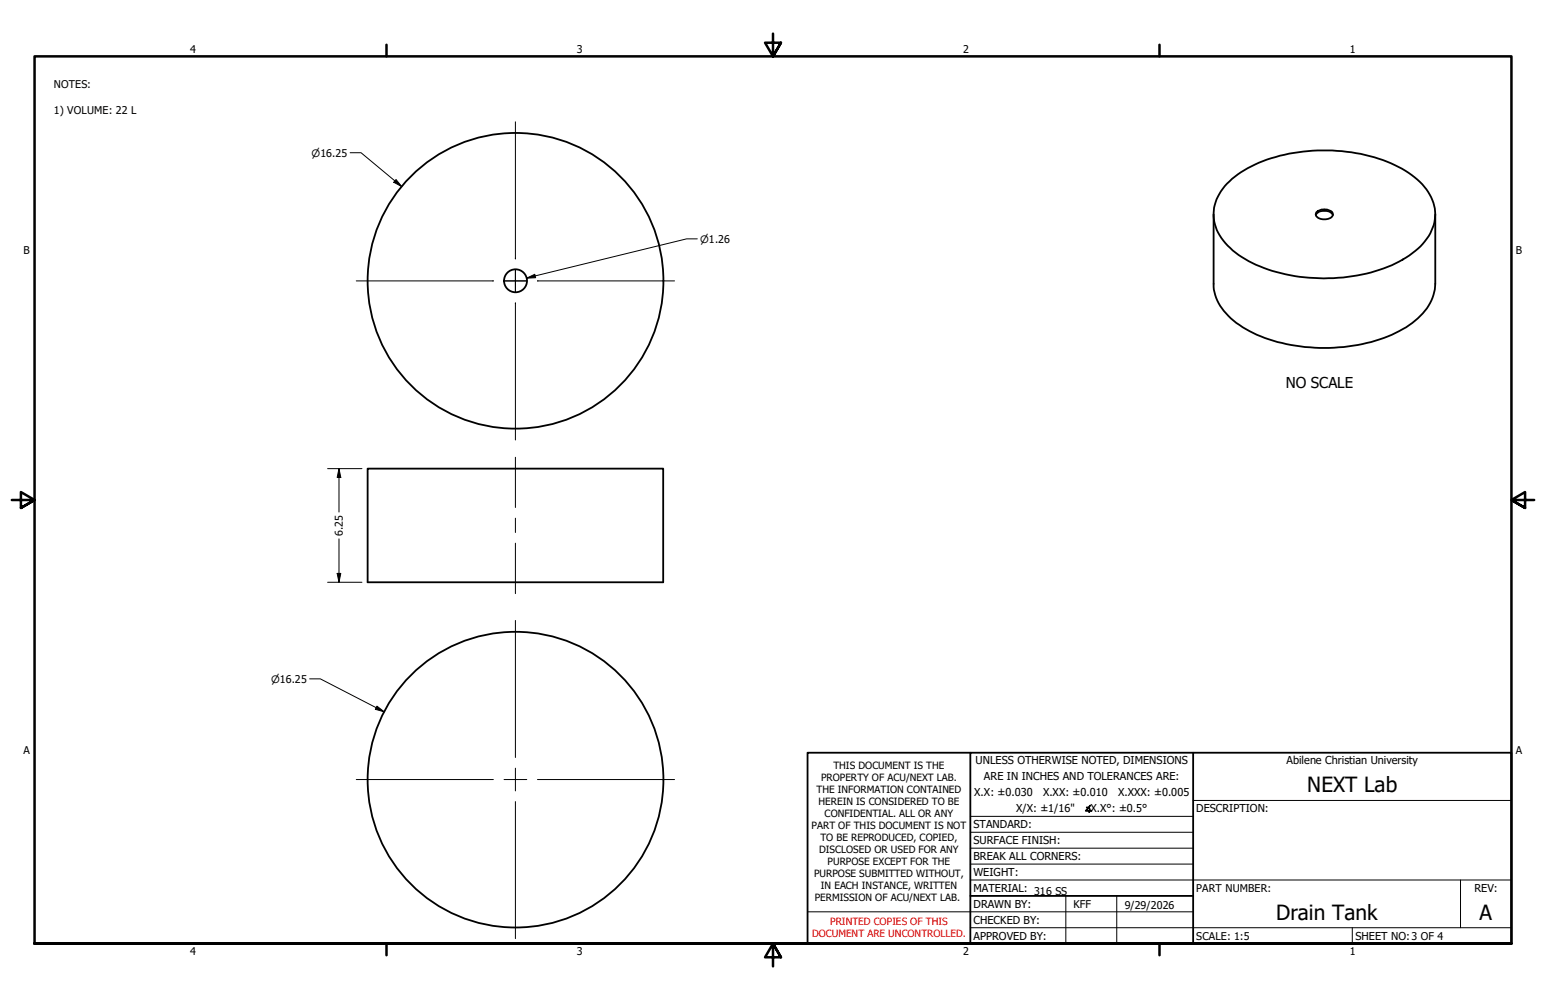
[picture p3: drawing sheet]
<svg xmlns="http://www.w3.org/2000/svg" width="432mm" height="279mm" viewBox="0 0 432 279" stroke-linecap="round" stroke-linejoin="round" font-family="sans-serif">
<!-- layer: Visible (ANSI) -->
<g fill="none" stroke="#000" stroke-width=".51">
<path d="M339 59.9v19.4a13.3 13.3 0 0 0 5.6 10.3 39.7 39.7 0 0 0 22.6 7.6 45.8 45.8 0 0 0 25.5-5.8 16.5 16.5 0 0 0 8-10.5l.2-21M342.7 51.3a33.8 33.8 0 0 1 18.6-8.6 47.2 47.2 0 0 1 31.2 5 16.5 16.5 0 0 1 8.2 10.5 13.4 13.4 0 0 1-6.2 12.5 40.6 40.6 0 0 1-22.1 7 45.3 45.3 0 0 1-25.6-5.9 15.8 15.8 0 0 1-7.8-10.6 12.2 12.2 0 0 1 3.7-9.9zM367.7 59.2a3.3 3.3 0 0 1 4.5 .2 1.4 1.4 0 0 1-1.6 1.8 2.51 2.51 0 0 1-3.1-1.3zM367.5 60.1a3.1 3.1 0 0 1 4.5-.4l.3 .4M102.7 130.9h82.5v31.8h-82.5z"/>
<circle cx="144" cy="78.5" r="41.3"/>
<circle cx="144" cy="78.5" r="3.2"/>
<circle cx="144" cy="217.8" r="41.3"/>
</g>
<!-- layer: Border (ANSI) -->
<path d="M107.9 12.5v3.2M215.9 9.4v6.3l-2.2-3.8h4.4l-2.2 3.8 2.2-3.8M323.8 12.5v3.2M3.3 139.7h6.4l-3.9-2.2v4.4l3.9-2.2-3.9 2.2M428.5 139.7h-6.4l3.9-2.2v4.4l-3.9-2.2 3.9 2.2M9.7 263.7v-248h412.4v248h-412.4h412.4M107.9 263.7v3.2M218.1 267.5l-2.2-3.8 2.2 3.8h-4.4l2.2-3.8v6.3M323.8 263.7v3.2" fill="none" stroke="#000" stroke-width=".7"/>
<!-- layer: Title (ANSI) -->
<path d="M271 228.1h62.2M271 232.5h62.2M271 237h62.2M333.2 223.6h88.9M225.6 254.8h107.6M271 245.9h151.1M271 259.2h151.1M271 241.4h62.2M297.7 250.3v13.4M311.9 250.3v13.4M377.7 259.2v4.5M407.9 245.9v13.3" fill="none" stroke="#000" stroke-width=".28"/>
<path d="M271 210.3h-45.4v53.4h45.4M333.2 210.3h-62.2v53.4h62.2M333.2 210.3h88.9v53.4h-88.9zM271 250.3h62.2" fill="none" stroke="#000" stroke-width=".51"/>
<!-- layer: Dimension (ANSI) -->
<path d="M97.8 42.7h3l11.4 9.4M110.6 50.2l1.6 1.9-2.2-1.2zM147.1 77.7l2.3-1.1 .2 1zM194.8 66.7h-3l-44.7 11M91.5 130.9h9.6M94.7 130.9l.5 2.5h-1zM94.7 130.9v12.2M94.7 150.6v12.1M91.5 162.7h9.6M94.2 160.2h1l-.5 2.5zM86.5 189.7h3l17.8 9.2M105.3 197.3l2 1.6-2.5-.7z" fill="none" stroke="#000" stroke-width=".28"/>
<path d="M110.6 50.2l1.6 1.9-2.2-1.2zM147.1 77.7l2.3-1.1 .2 1zM94.7 130.9l.5 2.5h-1zM94.2 160.2h1l-.5 2.5zM105.3 197.3l2 1.6-2.5-.7z" fill="#000"/>
<!-- layer: Center Mark (ANSI) -->
<path d="M144 34v38.3M99.5 78.5h38.3M140.8 78.5h6.3M144 75.3v6.4M150.1 78.5h38.3M144 84.6v38.3M144 173.4v38.2M99.5 217.8h38.3M140.8 217.8h6.3M144 214.6v6.4M150.1 217.8h38.3M144 224v38.3" fill="none" stroke="#000" stroke-width=".28"/>
<!-- layer: Centerline (ANSI) -->
<path d="M144 127.8v14M144 144.8v4M144 151.8v14.1" fill="none" stroke="#000" stroke-width=".28"/>
<g font-size="5.8">
<text x="365.1" y="221.4">NEXT Lab</text>
<text x="356.4" y="256.9">Drain Tank</text>
<text x="413.3" y="256.9">A</text>
</g>
<text font-size="4.2" x="359.1" y="108.5">NO SCALE</text>
<g font-size="3">
<text x="53.1" y="14.7">4</text>
<text x="161.1" y="14.7">3</text>
<text x="269" y="14.7">2</text>
<text x="377" y="14.7">1</text>
<text x="15" y="24.6">NOTES:</text>
<text x="15" y="31.9">1) VOLUME: 22 L</text>
<text x="6.6" y="70.9">B</text>
<text x="423.4" y="70.9">B</text>
<text x="95.8" y="149.7" transform="rotate(-90 95.8 149.7)">6.25</text>
<text x="6.6" y="210.6">A</text>
<text x="272.5" y="213.4">UNLESS OTHERWISE NOTED, DIMENSIONS</text>
<text x="359.3" y="213.4">Abilene Christian University</text>
<text x="423.4" y="210.6">A</text>
<text x="274.8" y="218.1">ARE IN INCHES AND TOLERANCES ARE:</text>
<text x="272.1" y="222.5">X.X: ±0.030</text>
<text x="283.8" y="226.8">X/X: ±1/16&quot;</text>
<text x="291.3" y="222.5">X.XX: ±0.010</text>
<text x="303" y="226.8">∡X.X°: ±0.5°</text>
<text x="312.3" y="222.5">X.XXX: ±0.005</text>
<text x="334.1" y="226.9">DESCRIPTION:</text>
<text x="271.9" y="231.4">STANDARD:</text>
<text x="271.9" y="235.8">SURFACE FINISH:</text>
<text x="271.9" y="244.7">WEIGHT:</text>
<text x="271.9" y="240.3">BREAK ALL CORNERS:</text>
<text x="271.9" y="249.2">MATERIAL:</text>
<text x="288.8" y="249.9">316 SS</text>
<text x="334.1" y="249.2">PART NUMBER:</text>
<text x="411.8" y="249.2">REV:</text>
<text x="271.9" y="253.6">DRAWN BY:</text>
<text x="299.8" y="253.8">KFF</text>
<text x="314.1" y="253.9">9/29/2026</text>
<text x="271.9" y="262.5">APPROVED BY:</text>
<text x="271.9" y="258.1">CHECKED BY:</text>
<text x="334.1" y="262.5">SCALE: 1:5</text>
<text x="378.6" y="262.5">SHEET NO:3 OF 4</text>
<text x="53.1" y="266.9">4</text>
<text x="161.1" y="266.9">3</text>
<text x="269" y="266.9">2</text>
<text x="377" y="266.9">1</text>
</g>
<g font-size="2.9">
<text x="87" y="43.8">⌀16.25</text>
<text x="195.6" y="67.8">⌀1.26</text>
<text x="75.7" y="190.8">⌀16.25</text>
</g>
<g font-size="2.8">
<text x="232.8" y="214.9">THIS DOCUMENT IS THE</text>
<text x="228" y="221.6">THE INFORMATION CONTAINED</text>
<text x="229.4" y="218.3">PROPERTY OF ACU/NEXT LAB.</text>
<text x="228.6" y="225">HEREIN IS CONSIDERED TO BE</text>
<text x="226.7" y="231.7">PART OF THIS DOCUMENT IS NOT</text>
<text x="230.3" y="228.3">CONFIDENTIAL. ALL OR ANY</text>
<text x="228.8" y="238.4">DISCLOSED OR USED FOR ANY</text>
<text x="229.2" y="235">TO BE REPRODUCED, COPIED,</text>
<text x="227.4" y="245">PURPOSE SUBMITTED WITHOUT,</text>
<text x="231.1" y="241.7">PURPOSE EXCEPT FOR THE</text>
<text x="227.6" y="251.8">PERMISSION OF ACU/NEXT LAB.</text>
<text x="229.2" y="248.4">IN EACH INSTANCE, WRITTEN</text>
</g>
<g font-size="2.8" fill="#f00">
<text x="226.8" y="261.9">DOCUMENT ARE UNCONTROLLED.</text>
<text x="231.9" y="258.6">PRINTED COPIES OF THIS</text>
</g>
</svg>
